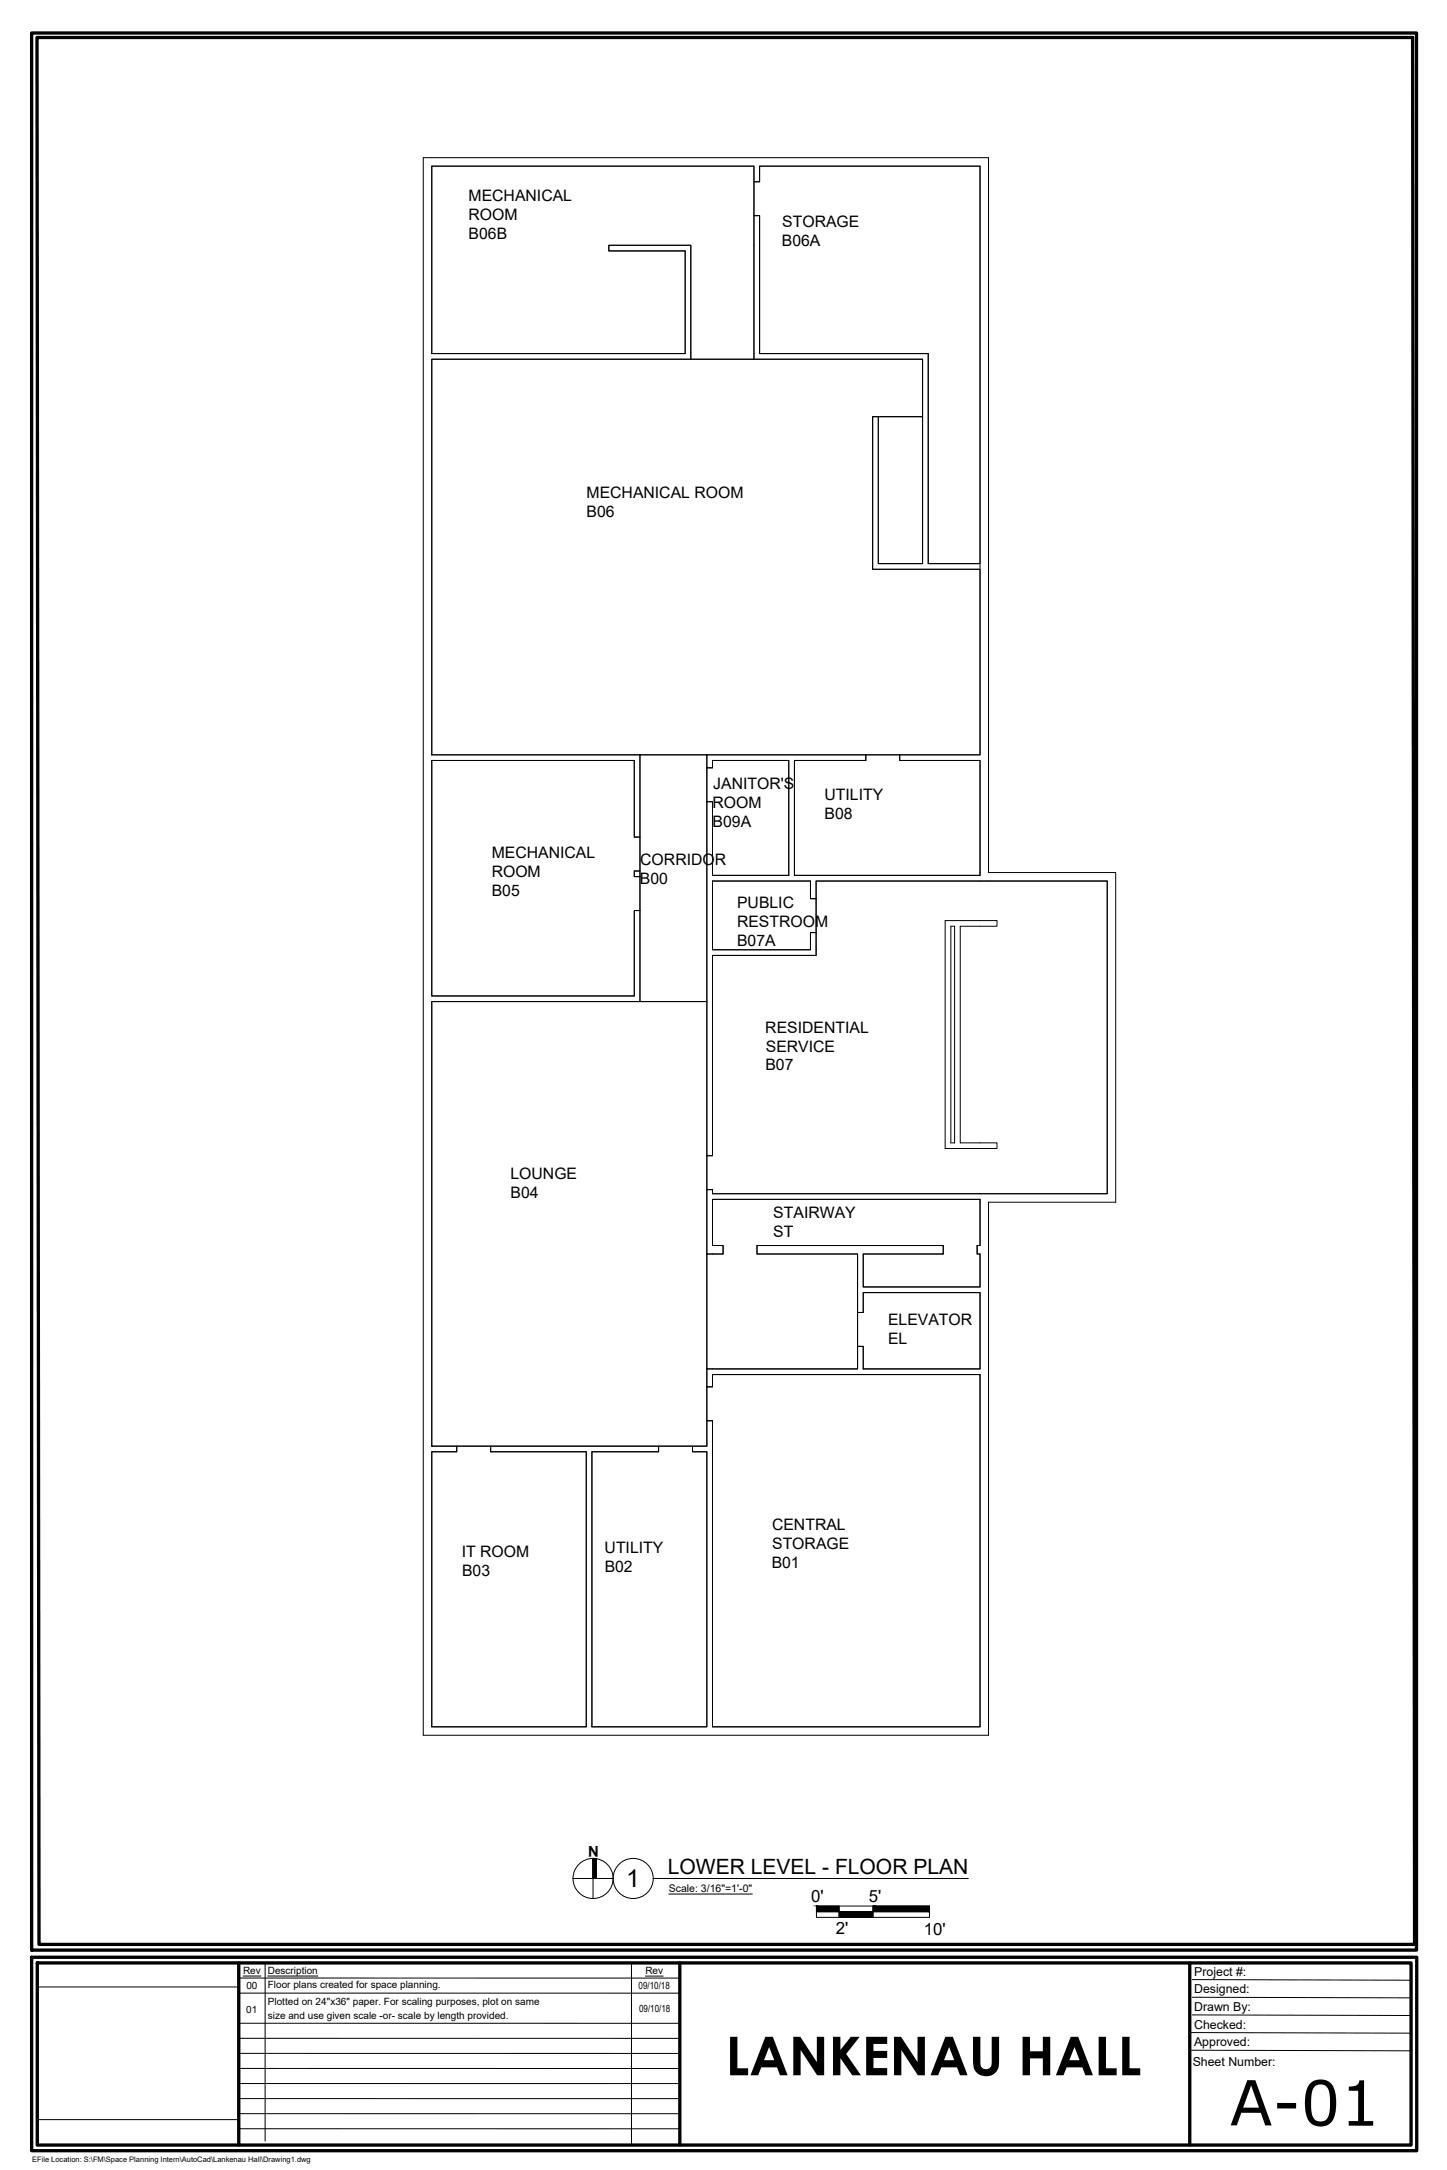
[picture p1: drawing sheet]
<svg xmlns="http://www.w3.org/2000/svg" width="610mm" height="914mm" viewBox="0 0 610 914" stroke-linecap="round" stroke-linejoin="round" font-family="sans-serif">
<!-- layer: 0 -->
<g fill="none" stroke="#000" stroke-width=".42">
<path d="M178.3 66.4h238.1v301.3h53.6v138.9h-53.6v224.6h-238.1zM181.9 70h135.7v81.4h-26.6v-48h-34.5v2.3h32.1v43.3h-106.7zM320 70h92.9v167.5h-21.9v-88.5h-71v-58.1h-2.4v-14.3h2.4zM181.9 151.4h206.8v24.2h-21.1v64.3h45.3v78.2h-231zM181.9 149v-79h135.7v6.6h2.4v-6.6h92.9v248.1h-33.9v2.4h33.9v48.4h-78.2v-48.4M181.9 149h106.7v-43.3h-32.1v-2.3h34.5v48h-109.1v166.7M370 175.6h18.7v61.9h-18.7zM370 175.6v61.9h18.7v-86.1h-71.1v-60.5h2.4v58.1h71v88.5M370 175.6h-2.4v64.3h45.3M391 237.5h21.9M181.9 318.1h87.7v34.6h-2.4v-32.2h-85.3M269.6 318.1h28.2v104h-28.2z"/>
<path d="M181.9 320.5h85.3v32.2h2.4v14.3h-2.4v2.4h2.4v14.3h-2.4v36h-85.3zM181.9 320.5v99.2h85.3v-36h2.4v38.4M300.2 320.5h32.1v48.4h-32.1v-31.1h-2.4v-14.3h2.4zM334.7 320.5h30.1v-2.4h14.2v2.4h33.9v48.4h-78.2zM334.7 320.5h30.1v-2.4h-67v5.4h2.4v-3h32.1v48.4M267.2 367h2.4v2.4h-2.4zM300.2 371.3h41.2v7.4h2.4v-7.4h122.6v131.7h-166.2M300.2 371.3h41.2v7.4h2.4v14.3h-2.4v7.2h-41.2zM332.3 368.9h-32.1v-31.1h-2.4v149.2h2.4v-84.4h43.6v-9.6h-2.4v7.2h-41.2v-28.9M398.2 387.9h21.8v2.4h-15.5v91.3h15.5v2.4h-21.8zM400.6 390.3h1.6v91.3h-1.6zM300.2 402.6h43.6v-31.3h122.6v131.7h-166.2v-1.7h-2.4v-14.3h2.4z"/>
<path d="M181.9 422.1h115.9v187.3h-115.9zM269.6 422.1h-87.7v187.3M300.2 505.4h112.7v19.4h-1.3v3.6h1.3v13.9h-49.2v-13.9h33.7v-3.6h-78.5v3.6h42.4v48.4h-63.5v-48.4h6.8v-3.6h-4.4zM300.2 503v-1.7h-2.4v27.1h6.8v-3.6h-4.4v-19.4h112.7v19.4h-1.3v3.6h1.3v13.9h-49.2v-13.9h33.7v-3.6h-78.5v3.6h42.4v24.7h2.4v-8.4h49.2v32.1h-49.2M363.7 544.7h49.2v32.1h-49.2v-9.5h-2.4v-14.2h2.4zM297.8 576.8v7.6h2.4v-5.2h112.7v148.4h-112.7M297.8 576.8h63.5v-9.5h2.4v9.5M300.2 579.2h112.7v148.4h-112.7v-128.9h-2.4v-14.3h2.4zM181.9 611.8h10.5v-2.4h14.3v2.4h40.3v115.8h-65.1zM181.9 609.4h10.5v2.4h-10.5v115.8M249.4 611.8h28.1v-2.4h14.2v2.4h6.1v115.8h-48.4zM181.9 727.6h65.1v-115.8h-40.3v-2.4h70.8v2.4h-28.1v115.8"/>
<path d="M249.4 727.6h48.4v-115.8h-6.1v-2.4h6.1v-10.7h2.4v128.9M241.4 791.6h16.9M251.2 783.2v8.4h-1.4v-8.5v16.9M275.2 791.6h7.1M344 803.2h47.6v4.7h-47.6zM344 805.6h47.6M353.5 803.2v4.7M367.8 803.2v4.7M15.7 837.3h84.9v55.9h-84.9z"/>
<circle cx="249.8" cy="791.6" r="8.5"/>
<circle cx="266.7" cy="791.6" r="8.5"/>
</g>
<!-- layer: G-ANNO-TTLB -->
<g fill="none" stroke="#000" stroke-width=".42">
<path d="M13.3 27.5v771.3M100.9 827.2h185.5M100.9 833.5h185.5M100.9 839.9h185.5M111.7 827.2v75M266 827.2v76.2M502.3 834.2l92.4 .2M100.9 852.6h185.5M100.9 858.9h185.5M501.2 856.5l93.4 .2M502.3 849l92.3 .3M502.3 841.6l92.3 .3"/>
<path d="M100.9 865.3h185.5M100.9 871.6h185.5M100.9 878h185.5M501.8 863.9l92.8 .3M100.9 884.3h185.5M100.9 890.7h185.5M100.9 897h185.5"/>
</g>
<path d="M13.3 13.9h583.5v807.8h-583.5zM15.6 15.8h579.5l.8 803.5h-579.5zM13.3 824.8h583.5v81.5h-583.5zM15.7 827.1h578.8v76.8h-578.8zM286.4 827.2v76.7M501.2 827.1v76.8" fill="none" stroke="#000" stroke-width="1.4"/>
<!-- layer: LIGHTING -->
<path d="M100.6 827.2v76.7" fill="none" stroke="#000" stroke-width="1.4"/>
<!-- layer: G-ANNO-TEXT -->
<path d="M281.3 791.6h126.7M281.7 798.1h35.2M102.4 832.7h7.5M112.8 832.7h21.1M271.9 832.7h7.5" fill="none" stroke="#000" stroke-width=".42"/>
<!-- layer: 0 -->
<g fill="#000" stroke="#000" stroke-width=".42">
<path d="M249.8 783.1h.5z"/>
<path d="M249.8 783.1l1 .1zM249.8 783.1l1 .1z"/>
<path d="M249.8 783.2h1.4zM249.8 783.2h1.4z"/>
<path d="M249.8 783.2l1.4 8.4v-8.4zM249.8 783.2l1.4 8.4h-1.4z"/>
<path d="M344 803.2l9.5 2.4v-2.4zM344 803.2l9.5 2.4h-9.5z"/>
<path d="M353.5 805.6l14.3 2.3v-2.3zM353.5 805.6l14.3 2.3h-14.3z"/>
<path d="M367.8 803.2l23.8 2.4v-2.4zM367.8 803.2l23.8 2.4h-23.8z"/>
</g>
<text font-size="26.2" x="518.1" y="895.6">A-01</text>
<text font-size="22.6" x="305.7" y="874.5">LANKENAU HALL</text>
<text font-size="10.4" x="263.9" y="795.3">1</text>
<text font-size="8.9" x="281.3" y="789.7">LOWER LEVEL - FLOOR PLAN</text>
<g font-size="7.1">
<text x="341.7" y="801.5">0'</text>
<text x="366.1" y="801.5">5'</text>
<text x="352.1" y="815">2'</text>
<text x="389.2" y="815.3">10'</text>
</g>
<g font-size="6.7">
<text x="197.4" y="84.8">MECHANICAL</text>
<text x="197.4" y="92.9">ROOM</text>
<text x="329.6" y="95.7">STORAGE</text>
<text x="197.4" y="100.8">B06B</text>
<text x="329.4" y="103.6">B06A</text>
<text x="247.1" y="210">MECHANICAL ROOM</text>
<text x="247.1" y="217.9">B06</text>
<text x="300.5" y="332.5">JANITOR'S</text>
<text x="300.2" y="340.5">ROOM</text>
<text x="347.4" y="337">UTILITY</text>
<text x="347.4" y="344.9">B08</text>
<text x="300.2" y="348.5">B09A</text>
<text x="207.2" y="361.5">MECHANICAL</text>
<text x="269.7" y="364.4">CORRIDOR</text>
<text x="207.1" y="369.6">ROOM</text>
<text x="207.2" y="377.5">B05</text>
<text x="269.6" y="372.3">B00</text>
<text x="310.5" y="382.7">PUBLIC</text>
<text x="310.5" y="390.7">RESTROOM</text>
<text x="310.5" y="398.7">B07A</text>
<text x="322.4" y="435.1">RESIDENTIAL</text>
<text x="322.6" y="443.1">SERVICE</text>
<text x="322.4" y="451.1">B07</text>
<text x="215.1" y="496.7">LOUNGE</text>
<text x="215.1" y="504.7">B04</text>
<text x="325.8" y="513.3">STAIRWAY</text>
<text x="325.8" y="521.4">ST</text>
<text x="374.1" y="558.2">ELEVATOR</text>
<text x="374.1" y="566.2">EL</text>
<text x="325.3" y="644.6">CENTRAL</text>
<text x="325.3" y="652.6">STORAGE</text>
<text x="194.5" y="656.1">IT ROOM</text>
<text x="254.7" y="654.6">UTILITY</text>
<text x="194.6" y="664">B03</text>
<text x="254.7" y="662.5">B02</text>
<text x="325.1" y="660.6">B01</text>
</g>
<text font-size="6.3" x="252.3" y="777.7" transform="rotate(-180 252.3 777.7)">N</text>
<g font-size="5.2">
<text x="503.1" y="832.5">Project #:</text>
<text x="503.1" y="839.9">Designed:</text>
<text x="503.1" y="847.3">Drawn By:</text>
<text x="503.1" y="854.8">Checked:</text>
<text x="503" y="862.1">Approved:</text>
<text x="502.5" y="870.5">Sheet Number:</text>
</g>
<text font-size="4.4" x="281.7" y="797.2">Scale: 3/16&quot;=1'-0&quot;</text>
<g font-size="4.2">
<text x="102.4" y="831.8">Rev</text>
<text x="112.8" y="831.8">Description</text>
<text x="271.9" y="831.8">Rev</text>
<text x="103.8" y="838.1">00</text>
<text x="112.8" y="837.9">Floor plans created for space planning.</text>
<text x="269.1" y="838.2">09/10/18</text>
<text x="112.8" y="844.7">Plotted on 24&quot;x36&quot; paper. For scaling purposes, plot on same</text>
<text x="103.8" y="848.1">01</text>
<text x="112.8" y="851">size and use given scale -or- scale by length provided.</text>
<text x="269.3" y="847.8">09/10/18</text>
</g>
<text font-size="3.2" x="13.5" y="910.8">EFile Location: S:\FM\Space Planning Intern\AutoCad\Lankenau Hall\Drawing1.dwg</text>
</svg>
